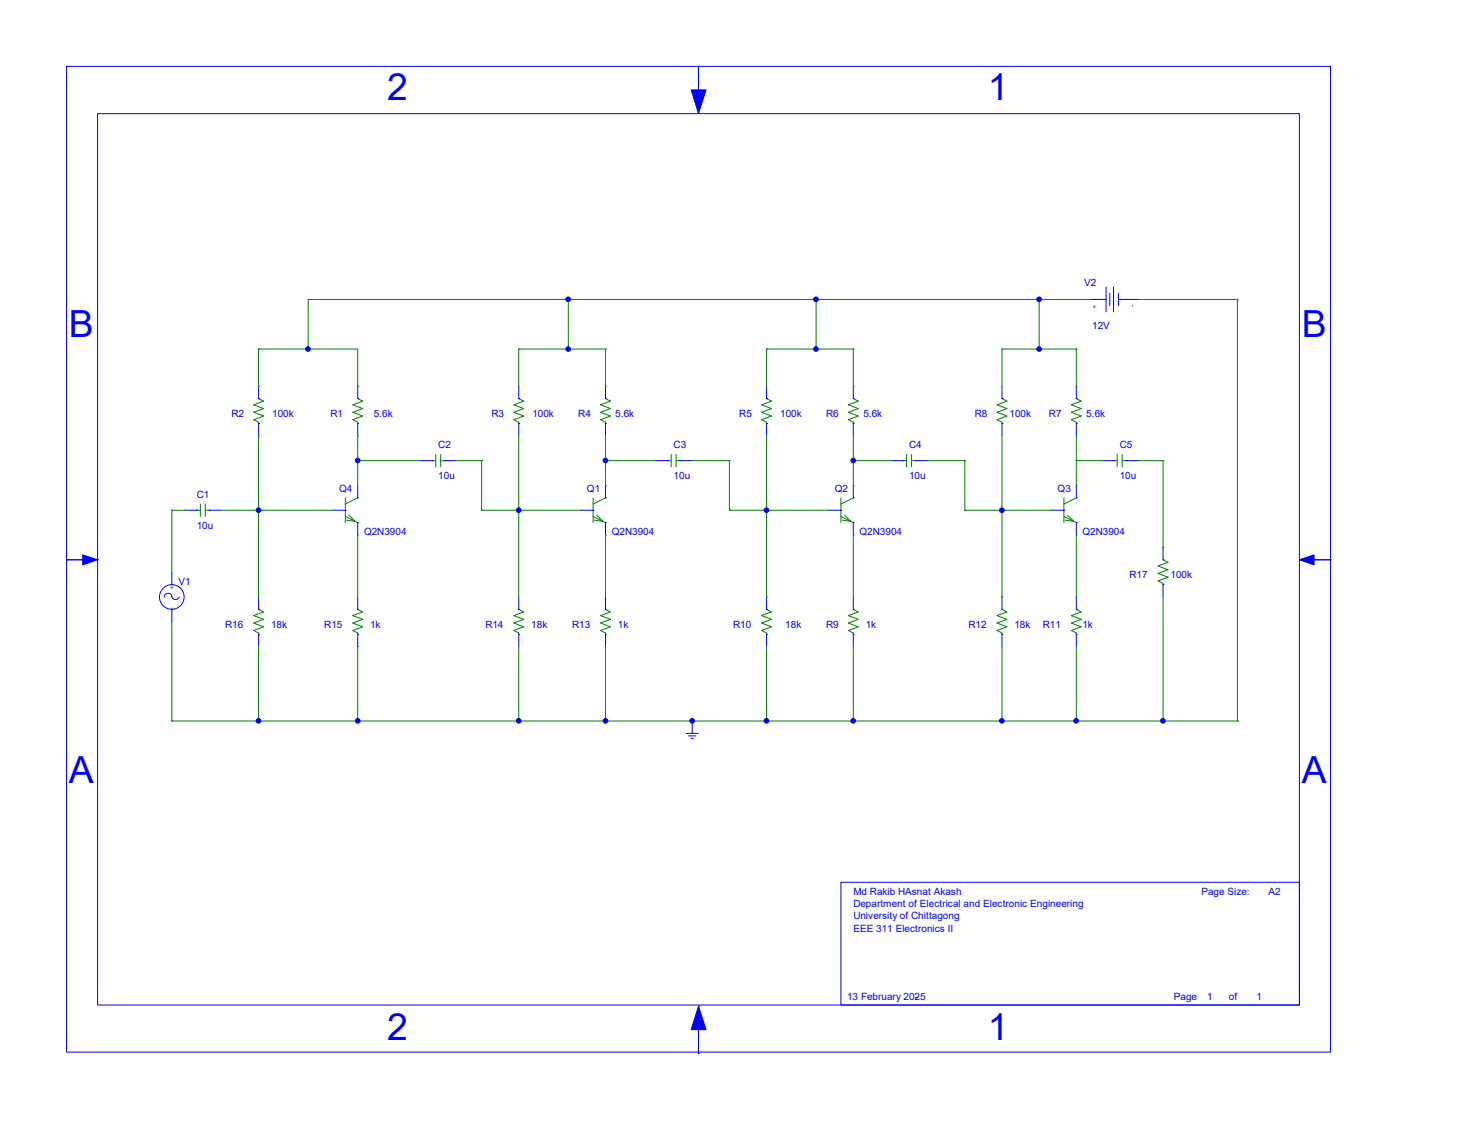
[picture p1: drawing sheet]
<svg xmlns="http://www.w3.org/2000/svg" width="279mm" height="216mm" viewBox="0 0 279 216" stroke-linecap="round" stroke-linejoin="round" font-family="sans-serif">
<g fill="none" stroke="#00f" stroke-width=".19">
<path d="M12.7 12.7h241.2v188h-241.2zM133.3 12.7h.1M133.3 12.7v8.9M18.6 21.7h229.4v170h-229.4zM133.3 21.6h.1M207.8 57.1h3.3M210.1 57.1h.1M211.1 54.8v4.7M211.8 55.9v2.4M212.5 54.8v4.7M213.4 55.9v2.4M213.4 57.1h3.8"/>
<path d="M214.9 57.1h.1M49.4 76h.1M49.4 73.7v2.3M68.3 76h.1M68.3 73.7v2.3M99 76h.1M99 73.7v2.3M115.6 76h.1M115.6 73.7v2.3M146.3 76h.1M146.3 73.7v2.3M162.8 76h.1"/>
<path d="M162.8 73.7v2.3M191.2 76h.1M191.2 73.7v2.3M205.4 76h.1M205.4 73.7v2.3M35.2 97.3h2.3M37.5 97.3h.1M39.9 97.3h.1M39.9 97.3h2.4M49.4 80.8h.1M49.4 80.8v2.3M63.5 97.3h2.4"/>
<path d="M65.9 97.3h.1M68.3 94.9h.1M68.3 99.7h.1M68.3 80.8h.1M68.3 80.8v2.3M68.3 92.6v2.3M68.3 99.7v2.3M80.1 87.9h2.4M82.5 87.9h.1M84.8 87.9h.1M84.8 87.9h2.4M99 80.8h.1"/>
<path d="M99 80.8v2.3M110.8 97.3h2.4M113.2 97.3h.1M115.6 94.9h.1M115.6 99.7h.1M115.6 80.8h.1M115.6 80.8v2.3M115.6 92.6v2.3M115.6 99.7v2.3M125 87.9h2.4M127.4 87.9h.1M129.7 87.9h.1"/>
<path d="M129.7 87.9h2.4M146.3 80.8h.1M146.3 80.8v2.3M158.1 97.3h2.4M160.5 97.3h.1M162.8 94.9h.1M162.8 99.7h.1M162.8 80.8h.1M162.8 80.8v2.3M162.8 92.6v2.3M162.8 99.7v2.3M169.9 87.9h2.4"/>
<path d="M172.3 87.9h.1M174.7 87.9h.1M174.7 87.9h2.3M191.2 80.8h.1M191.2 80.8v2.3M200.7 97.3h2.3M203 97.3h.1M205.4 94.9h.1M205.4 99.7h.1M205.4 80.8h.1M205.4 80.8v2.3M205.4 92.6v2.3"/>
<path d="M205.4 99.7v2.3M210.1 87.9h2.4M212.5 87.9h.1M214.9 87.9h.1M214.9 87.9h2.3M12.7 106.8h.1M18.6 106.8h.1M18.6 106.8h-5.9M31.4 113.9a.7 .7 0 0 1 .7-.7 .7 .7 0 0 1 .7 .7M32.8 111.5h.1M32.8 116.2h.1M32.8 109.1v2.4"/>
<path d="M32.8 116.2v2.4M32.8 113.9a.75 .75 0 0 0 .7 .4 .75 .75 0 0 0 .7-.4M49.4 116.2h.1M49.4 113.9v2.3M68.3 116.2h.1M68.3 113.9v2.3M99 116.2h.1M99 113.9v2.3M115.6 116.2h.1M115.6 113.9v2.3M146.3 116.2h.1M146.3 113.9v2.3"/>
<path d="M162.8 116.2h.1M162.8 113.9v2.3M191.2 116.2h.1M191.2 113.9v2.3M205.4 116.2h.1M205.4 113.9v2.3M222 106.8h.1M222 111.5h.1M222 104.4v2.4M222 111.5v2.4M248 106.8h5.9M248 106.8h.1"/>
<path d="M253.9 106.8h.1M49.4 121h.1M49.4 121v2.3M68.3 121h.1M68.3 121v2.3M99 121h.1M99 121v2.3M115.6 121h.1M115.6 121v2.3M130.9 139.9h2.4M132.1 139.9h.1M132.1 137.5v2.4"/>
<path d="M146.3 121h.1M146.3 121v2.3M162.8 121h.1M162.8 121v2.3M191.2 121h.1M191.2 121v2.3M205.4 121h.1M205.4 121v2.3M131.4 140.4h1.4M131.9 140.8h.4M160.5 168.3h87.5v23.4h-87.5zM133.3 191.9h.1"/>
<path d="M133.3 191.9v9M133.3 200.9h.1"/>
<circle cx="32.8" cy="113.9" r="2.35"/>
</g>
<g fill="#00f" stroke="#00f" stroke-width=".19">
<path d="M131.9 17.1h2.8l-1.4 4.5z"/>
<path d="M133.3 191.9l1.4 4.5h-2.8z"/>
<path d="M15.8 105.8l2.8 1-2.8 .9z"/>
<path d="M248 106.8l2.8-1v1.9z"/>
<circle cx="68.3" cy="87.8" r=".44"/>
<circle cx="221.9" cy="137.5" r=".44"/>
<circle cx="191.2" cy="137.5" r=".44"/>
<circle cx="162.8" cy="137.5" r=".44"/>
<circle cx="205.4" cy="137.5" r=".44"/>
<circle cx="115.5" cy="137.5" r=".44"/>
<circle cx="99" cy="137.5" r=".44"/>
<circle cx="68.3" cy="137.5" r=".44"/>
<circle cx="49.3" cy="137.5" r=".44"/>
<circle cx="146.3" cy="137.5" r=".44"/>
<circle cx="132.1" cy="137.5" r=".44"/>
<circle cx="58.8" cy="66.6" r=".44"/>
<circle cx="108.4" cy="66.6" r=".44"/>
<circle cx="108.4" cy="57.1" r=".44"/>
<circle cx="155.7" cy="66.6" r=".44"/>
<circle cx="155.7" cy="57.1" r=".44"/>
<circle cx="198.3" cy="57.1" r=".44"/>
<circle cx="198.3" cy="66.6" r=".44"/>
<circle cx="99" cy="97.3" r=".44"/>
<circle cx="115.5" cy="87.8" r=".44"/>
<circle cx="146.3" cy="97.3" r=".44"/>
<circle cx="162.8" cy="87.8" r=".44"/>
<circle cx="49.3" cy="97.3" r=".44"/>
<circle cx="191.2" cy="97.3" r=".44"/>
</g>
<g fill="none" stroke="#008000" stroke-width=".19">
<path d="M58.8 57.1h.1M58.8 57.1h149M58.8 57.1v9.5M108.5 57.1h.1M108.5 57.1v9.5M155.8 57.1h.1M155.8 57.1v9.5M198.3 57.1h.1M198.3 57.1v9.5M207.8 57.1h.1M217.2 57.1h19M236.2 57.1h.1"/>
<path d="M236.2 57.1v80.4M49.4 73.7h.1M49.4 66.6h.1M49.4 76l.9 .5-1.9 .7 1.9 .7-1.9 .7 1.9 .7-1.9 .8 1 .4v.3M49.4 66.6v7.1M49.4 66.6h18.9v7.1M58.8 66.6h.1M68.3 73.7h.1M68.3 76l.9 .5-1.9 .7 1.9 .7-1.9 .7 1.9 .7-1.9 .8 1 .4v.3M99 66.6h.1M99 76l1 .5-1.9 .7 1.9 .7-1.9 .7 1.9 .7-1.9 .8 .9 .4v.3M99 66.6v7.1"/>
<path d="M99 66.6h16.6M108.5 66.6h.1M115.6 73.7h.1M115.6 66.6h.1M115.6 76l.9 .5-1.9 .7 1.9 .7-1.9 .7 1.9 .7-1.9 .8 1 .4v.3M115.6 66.6v7.1M146.3 66.6h.1M146.3 76l.9 .5-1.8 .7 1.8 .7-1.8 .7 1.8 .7-1.8 .8 .9 .4v.3M146.3 66.6v7.1M146.3 66.6h16.5M155.8 66.6h.1M162.8 73.7h.1"/>
<path d="M162.8 66.6h.1M162.8 76l1 .5-1.9 .7 1.9 .7-1.9 .7 1.9 .7-1.9 .8 .9 .4v.3M162.8 66.6v7.1M191.2 66.6h.1M191.2 76l1 .5-1.9 .7 1.9 .7-1.9 .7 1.9 .7-1.9 .8 .9 .4v.3M191.2 66.6v7.1M191.2 66.6h14.2M198.3 66.6h.1M205.4 73.7h.1M205.4 66.6h.1M205.4 76l1 .5-1.9 .7 1.9 .7-1.9 .7 1.9 .7-1.9 .8 .9 .4v.3M205.4 66.6v7.1"/>
<path d="M32.8 97.3h.1M32.8 97.3h2.4M32.8 97.3v11.8M35.2 97.3h.1M37.5 97.3h.7M38.2 96.1v2.4M39.2 96.1v2.4M39.2 97.3h.7M42.3 97.3h21.2M49.4 97.3h.1M49.4 83.1h.1M49.4 83.1v30.8"/>
<path d="M63.5 97.3h.1M65.9 98.5l2.4 1.2M65.9 94.9v4.8M66.6 98.3l1.2 1.1-1.7-.2M68.3 87.9h.1M68.3 83.1h.1M68.3 94.9l-2.4 1.2M68.3 83.1v9.5M68.3 87.9h11.8M82.5 87.9h.7M83.2 86.7v2.3M84.1 87.9h.7"/>
<path d="M84.1 86.7v2.3M87.2 87.9h4.7M91.9 87.9h.1M91.9 97.3h.1M91.9 97.3h18.9M91.9 87.9v9.4M99 97.3h.1M99 83.1v30.8M110.8 97.3h.1M113.2 98.5l2.4 1.2M113.2 94.9v4.8M113.9 98.3l1.2 1.1-1.7-.2"/>
<path d="M115.6 87.9h.1M115.6 92.6h.1M115.6 94.9l-2.4 1.2M115.6 83.1v9.5M115.6 87.9h9.4M125 87.9h.1M127.4 87.9h.7M128.1 86.7v2.3M129 86.7v2.3M129 87.9h.7M132.1 87.9h7.1M139.2 87.9h.1"/>
<path d="M139.2 97.3h.1M139.2 97.3h18.9M139.2 87.9v9.4M146.3 97.3h.1M146.3 83.1v30.8M158.1 97.3h.1M160.5 98.5l2.3 1.2M160.5 94.9v4.8M161.2 98.3l1.2 1.1-1.7-.2M162.8 92.6h.1M162.8 87.9h.1M162.8 94.9l-2.3 1.2"/>
<path d="M162.8 83.1v9.5M162.8 87.9h7.1M169.9 87.9h.1M172.3 87.9h.7M173 86.7v2.3M174 87.9h.7M174 86.7v2.3M177 87.9h7.1M184.1 97.3h.1M184.1 87.9h.1M184.1 97.3h16.6M184.1 87.9v9.4"/>
<path d="M191.2 97.3h.1M191.2 83.1v30.8M200.7 97.3h.1M203 98.5l2.4 1.2M203 94.9v4.8M203.8 98.3l1.1 1.1-1.6-.2M205.4 92.6h.1M205.4 87.9h.1M205.4 94.9l-2.4 1.2M205.4 83.1v9.5M205.4 87.9h4.7M210.1 87.9h.1"/>
<path d="M212.5 87.9h.7M213.2 86.7v2.3M214.2 87.9h.7M214.2 86.7v2.3M217.2 87.9h4.8M222 87.9h.1M222 87.9v16.5M32.8 118.6v18.9M49.4 116.2l.9 .5-1.9 .7 1.9 .7-1.9 .7 1.9 .7-1.9 .8 1 .4v.3M68.3 102h.1M68.3 102v11.9M68.3 116.2l.9 .5-1.9 .7 1.9 .7-1.9 .7 1.9 .7-1.9 .8 1 .4v.3"/>
<path d="M99 116.2l1 .5-1.9 .7 1.9 .7-1.9 .7 1.9 .7-1.9 .8 .9 .4v.3M115.6 102h.1M115.6 102v11.9M115.6 116.2l.9 .5-1.9 .7 1.9 .7-1.9 .7 1.9 .7-1.9 .8 1 .4v.3M146.3 113.9h.1M146.3 116.2l.9 .5-1.8 .7 1.8 .7-1.8 .7 1.8 .7-1.8 .8 .9 .4v.3M162.8 102h.1M162.8 102v11.9M162.8 116.2l1 .5-1.9 .7 1.9 .7-1.9 .7 1.9 .7-1.9 .8 .9 .4v.3M191.2 113.9h.1M191.2 116.2l1 .5-1.9 .7 1.9 .7-1.9 .7 1.9 .7-1.9 .8 .9 .4v.3M205.4 102h.1"/>
<path d="M205.4 102v11.9M205.4 116.2l1 .5-1.9 .7 1.9 .7-1.9 .7 1.9 .7-1.9 .8 .9 .4v.3M222 104.4h.1M222 106.8l.9 .4-1.9 .8 1.9 .7-1.9 .7 1.9 .7-1.9 .7 1 .5v.2M222 113.9v23.6M32.8 137.5h.1M32.8 137.5h203.4M49.4 137.5h.1M49.4 123.3v14.2M68.3 137.5h.1M68.3 123.3h.1M68.3 123.3v14.2"/>
<path d="M99 137.5h.1M99 123.3v14.2M115.6 137.5h.1M115.6 123.3v14.2M132.1 137.5h.1M146.3 137.5h.1M146.3 123.3v14.2M162.8 137.5h.1M162.8 123.3v14.2M191.2 137.5h.1M191.2 123.3v14.2M205.4 137.5h.1"/>
<path d="M205.4 123.3v14.2M222 137.5h.1M236.2 137.5h.1"/>
</g>
<g font-size="7.1" fill="#00f">
<text x="73.9" y="19.1">2</text>
<text x="188.6" y="19.1">1</text>
<text x="13.2" y="64.2">B</text>
<text x="248.4" y="64.2">B</text>
<text x="13.2" y="149.4">A</text>
<text x="248.4" y="149.4">A</text>
<text x="73.9" y="198.4">2</text>
<text x="188.6" y="198.4">1</text>
</g>
<g font-size="1.9" fill="#00f">
<text x="206.9" y="54.5">V2</text>
<text x="208.4" y="62.8">12V</text>
<text x="44.2" y="79.6">R2</text>
<text x="51.9" y="79.6">100k</text>
<text x="63.1" y="79.6">R1</text>
<text x="71.3" y="79.6">5.6k</text>
<text x="93.8" y="79.6">R3</text>
<text x="101.6" y="79.6">100k</text>
<text x="110.4" y="79.6">R4</text>
<text x="117.4" y="79.6">5.6k</text>
<text x="141.1" y="79.6">R5</text>
<text x="148.9" y="79.6">100k</text>
<text x="157.6" y="79.6">R6</text>
<text x="164.8" y="79.6">5.6k</text>
<text x="186" y="79.6">R8</text>
<text x="192.7" y="79.6">100k</text>
<text x="200.2" y="79.6">R7</text>
<text x="207.3" y="79.6">5.6k</text>
<text x="83.7" y="85.5">C2</text>
<text x="128.6" y="85.5">C3</text>
<text x="173.5" y="85.5">C4</text>
<text x="213.7" y="85.5">C5</text>
<text x="37.5" y="95">C1</text>
<text x="64.7" y="93.8">Q4</text>
<text x="83.7" y="91.4">10u</text>
<text x="112" y="93.8">Q1</text>
<text x="128.6" y="91.4">10u</text>
<text x="159.3" y="93.8">Q2</text>
<text x="173.5" y="91.4">10u</text>
<text x="201.8" y="93.8">Q3</text>
<text x="213.7" y="91.4">10u</text>
<text x="37.5" y="100.9">10u</text>
<text x="69.5" y="102.1">Q2N3904</text>
<text x="116.8" y="102.1">Q2N3904</text>
<text x="164" y="102.1">Q2N3904</text>
<text x="206.6" y="102.1">Q2N3904</text>
<text x="34" y="111.5">V1</text>
<text x="215.6" y="110.3">R17</text>
<text x="223.4" y="110.3">100k</text>
<text x="43" y="119.8">R16</text>
<text x="51.7" y="119.8">18k</text>
<text x="61.9" y="119.8">R15</text>
<text x="70.6" y="119.8">1k</text>
<text x="92.6" y="119.8">R14</text>
<text x="101.4" y="119.8">18k</text>
<text x="109.2" y="119.8">R13</text>
<text x="117.9" y="119.8">1k</text>
<text x="139.9" y="119.8">R10</text>
<text x="149.9" y="119.8">18k</text>
<text x="157.6" y="119.8">R9</text>
<text x="165.2" y="119.8">1k</text>
<text x="184.8" y="119.8">R12</text>
<text x="193.6" y="119.8">18k</text>
<text x="199" y="119.8">R11</text>
<text x="206.6" y="119.8">1k</text>
<text x="162.9" y="170.6">Md Rakib HAsnat Akash</text>
<text x="162.9" y="173">Department of Electrical and Electronic Engineering</text>
<text x="229.3" y="170.6">Page Size:</text>
<text x="242.1" y="170.6">A2</text>
<text x="162.9" y="175.3">University of Chittagong</text>
<text x="162.9" y="177.7">EEE 311 Electronics II</text>
<text x="161.7" y="190.7">13 February 2025</text>
<text x="174.7" y="190.7">-</text>
<text x="224" y="190.7">Page</text>
<text x="230.4" y="190.7">1</text>
<text x="234.5" y="190.7">of</text>
<text x="239.8" y="190.7">1</text>
</g>
<g font-size="1.4" fill="#008000">
<text x="209.4" y="58.9" transform="rotate(-90 209.4 58.9)">+</text>
<text x="216.5" y="58.5" transform="rotate(-90 216.5 58.5)">-</text>
<text x="32.4" y="112.4">+</text>
<text x="32.6" y="116.2">-</text>
</g>
</svg>
